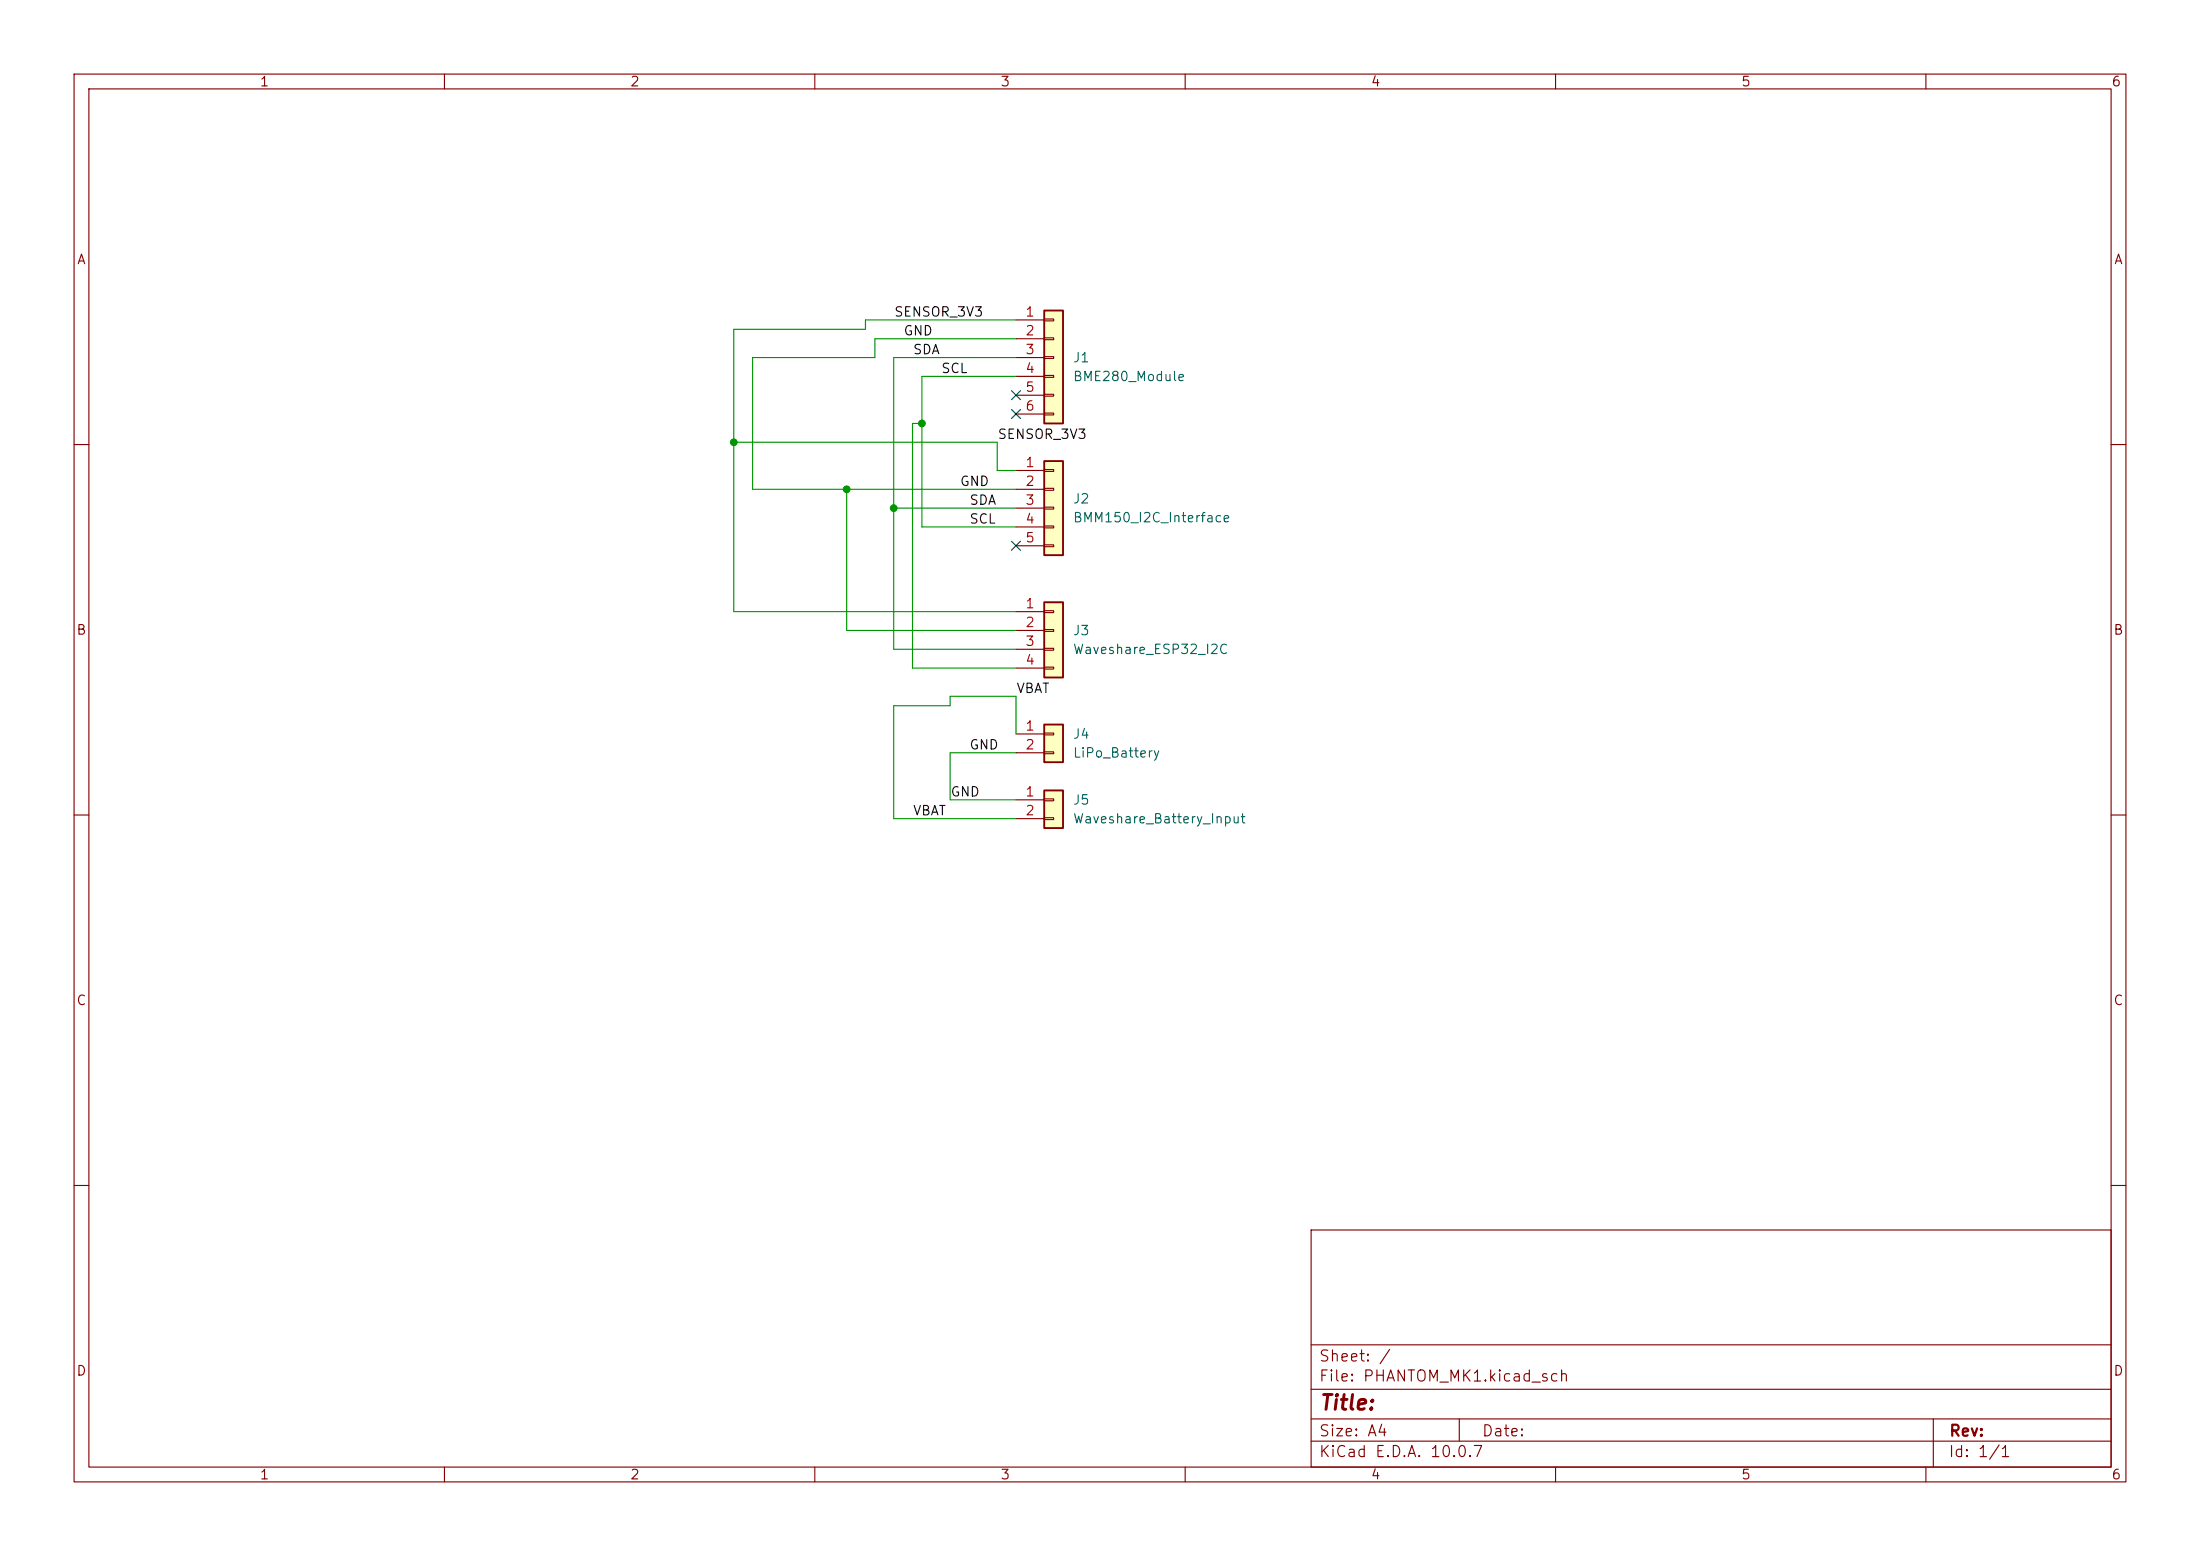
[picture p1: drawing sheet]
<svg xmlns="http://www.w3.org/2000/svg" width="297mm" height="210mm" viewBox="0 0 297 210" stroke-linecap="round" stroke-linejoin="round" font-family="sans-serif">
<g fill="none" stroke="#840000" stroke-width=".15">
<path d="M10 10h277v190h-277zM12 12h273v186h-273zM60 10v2M110 10v2M160 10v2M210 10v2M260 10v2M10 60h2M285 60h2M10 110h2M285 110h2M10 160h2"/>
<path d="M177 166h108v32h-108zM285 160h2M60 198v2M110 198v2M160 198v2M177 194.5h108M177 191.5h108M177 187.5h108M177 181.5h108M197 191.5v3M210 198v2M260 198v2"/>
<path d="M261 191.5v6.5"/>
</g>
<path d="M141 81.3h2.5v10.1h-2.5z" fill="#ffffc2"/>
<path d="M141 81.3h2.5v10.1h-2.5z" fill="none" stroke="#840000" stroke-width=".25"/>
<path d="M137.2 82.6h3.8M137.2 85.1h3.8M137.2 87.6h3.8M137.2 90.2h3.8M141 82.4h1.2v.3h-1.2zM141 85h1.2v.2h-1.2zM141 87.5h1.2v.3h-1.2zM141 90h1.2v.3h-1.2z" fill="none" stroke="#840000" stroke-width=".15"/>
<path d="M141 62.2h2.5v12.7h-2.5z" fill="#ffffc2"/>
<path d="M141 62.2h2.5v12.7h-2.5z" fill="none" stroke="#840000" stroke-width=".25"/>
<path d="M137.2 63.5h3.8M137.2 66h3.8M137.2 68.6h3.8M137.2 71.1h3.8M137.2 73.7h3.8M141 63.4h1.2v.2h-1.2zM141 65.9h1.2v.3h-1.2zM141 68.5h1.2v.2h-1.2zM141 71h1.2v.2h-1.2zM141 73.5h1.2v.3h-1.2z" fill="none" stroke="#840000" stroke-width=".15"/>
<path d="M141 41.9h2.5v15.3h-2.5z" fill="#ffffc2"/>
<path d="M141 41.9h2.5v15.3h-2.5z" fill="none" stroke="#840000" stroke-width=".25"/>
<path d="M137.2 43.2h3.8M137.2 45.7h3.8M137.2 48.3h3.8M137.2 50.8h3.8M137.2 53.3h3.8M137.2 55.9h3.8M141 43.1h1.2v.2h-1.2zM141 45.6h1.2v.2h-1.2zM141 48.1h1.2v.3h-1.2zM141 50.7h1.2v.2h-1.2zM141 53.2h1.2v.3h-1.2zM141 55.8h1.2v.2h-1.2z" fill="none" stroke="#840000" stroke-width=".15"/>
<path d="M141 97.8h2.5v5.1h-2.5z" fill="#ffffc2"/>
<path d="M141 97.8h2.5v5.1h-2.5z" fill="none" stroke="#840000" stroke-width=".25"/>
<path d="M137.2 99.1h3.8M141 98.9h1.2v.3h-1.2zM137.2 101.6h3.8M141 101.5h1.2v.2h-1.2z" fill="none" stroke="#840000" stroke-width=".15"/>
<path d="M141 106.7h2.5v5.1h-2.5z" fill="#ffffc2"/>
<path d="M141 106.7h2.5v5.1h-2.5z" fill="none" stroke="#840000" stroke-width=".25"/>
<path d="M137.2 108h3.8M137.2 110.5h3.8M141 107.8h1.2v.3h-1.2zM141 110.4h1.2v.2h-1.2z" fill="none" stroke="#840000" stroke-width=".15"/>
<path d="M99.1 59.7h35.5v3.8h2.6M124.5 57.2h-1.3v33h14M137.2 45.7h-19.1v2.6h-16.5v17.7h35.6M137.2 50.8h-12.7v20.3h12.7M137.2 43.2h-20.4v1.3h-17.7v38.1h38.1M137.2 48.3h-16.6v39.3h16.6M114.3 66v19.1h22.9M120.6 68.6h16.6M137.2 99.1v-5.1h-8.9v1.3h-7.7v15.2h16.6M137.2 101.6h-8.9v6.4h8.9" fill="none" stroke="#009600" stroke-width=".15"/>
<path d="M136.6 55.3l1.2 1.2M136.6 52.7l1.2 1.2M137.8 55.3l-1.2 1.2M137.8 52.7l-1.2 1.2M136.6 73.1l1.2 1.2M137.8 73.1l-1.2 1.2" fill="none" stroke="#000084" stroke-width=".15"/>
<g fill="#009600" stroke="#009600" stroke-width=".14">
<circle cx="124.5" cy="57.2" r=".46"/>
<circle cx="99.1" cy="59.7" r=".46"/>
<circle cx="120.6" cy="68.6" r=".46"/>
<circle cx="114.3" cy="66" r=".46"/>
</g>
<text font-size="2" fill="#840000" x="178" y="190.8">Title:</text>
<g font-size="1.5" fill="#840000">
<text x="178" y="184.1">Sheet: /</text>
<text x="178" y="186.8">File: PHANTOM_MK1.kicad_sch</text>
<text x="178" y="197">KiCad E.D.A. 10.0.7</text>
<text x="178" y="194.2">Size: A4</text>
<text x="200" y="194.2">Date:</text>
<text x="263" y="197">Id: 1/1</text>
<text x="263" y="194.2">Rev:</text>
</g>
<g font-size="1.3" fill="#840000">
<text x="35" y="12">1</text>
<text x="85" y="12">2</text>
<text x="135" y="12">3</text>
<text x="185" y="12">4</text>
<text x="235" y="12">5</text>
<text x="285" y="12">6</text>
<text x="10.3" y="36">A</text>
<text x="285.3" y="36">A</text>
<text x="10.2" y="86">B</text>
<text x="285.2" y="86">B</text>
<text x="10.2" y="136">C</text>
<text x="285.2" y="136">C</text>
<text x="10.2" y="186">D</text>
<text x="285.2" y="186">D</text>
<text x="35" y="200">1</text>
<text x="85" y="200">2</text>
<text x="135" y="200">3</text>
<text x="185" y="200">4</text>
<text x="235" y="200">5</text>
<text x="285" y="200">6</text>
</g>
<g font-size="1.3" fill="#0f0f0f">
<text x="120.6" y="43.1">SENSOR_3V3</text>
<text x="121.9" y="45.6">GND</text>
<text x="123.2" y="48.1">SDA</text>
<text x="127" y="50.7">SCL</text>
<text x="134.6" y="59.6">SENSOR_3V3</text>
<text x="129.5" y="65.9">GND</text>
<text x="130.8" y="68.5">SDA</text>
<text x="130.8" y="71">SCL</text>
<text x="137.1" y="93.9">VBAT</text>
<text x="130.8" y="101.5">GND</text>
<text x="128.2" y="107.8">GND</text>
<text x="123.2" y="110.4">VBAT</text>
</g>
<g font-size="1.3" fill="#a90000">
<text x="138.3" y="43">1</text>
<text x="138.3" y="45.6">2</text>
<text x="138.3" y="48.1">3</text>
<text x="138.3" y="50.7">4</text>
<text x="138.3" y="53.2">5</text>
<text x="138.3" y="55.7">6</text>
<text x="138.3" y="63.4">1</text>
<text x="138.3" y="65.9">2</text>
<text x="138.3" y="68.4">3</text>
<text x="138.3" y="71">4</text>
<text x="138.3" y="73.5">5</text>
<text x="138.3" y="82.4">1</text>
<text x="138.3" y="85">2</text>
<text x="138.3" y="87.5">3</text>
<text x="138.3" y="90">4</text>
<text x="138.3" y="98.9">1</text>
<text x="138.3" y="101.5">2</text>
<text x="138.3" y="107.8">1</text>
<text x="138.3" y="110.4">2</text>
</g>
<g font-size="1.3" fill="#006464">
<text x="144.8" y="49.2">J1</text>
<text x="144.8" y="51.8">BME280_Module</text>
<text x="144.8" y="68.3">J2</text>
<text x="144.8" y="70.8">BMM150_I2C_Interface</text>
<text x="144.8" y="86.1">J3</text>
<text x="144.8" y="88.6">Waveshare_ESP32_I2C</text>
<text x="144.8" y="100">J4</text>
<text x="144.8" y="102.6">LiPo_Battery</text>
<text x="144.8" y="108.9">J5</text>
<text x="144.8" y="111.5">Waveshare_Battery_Input</text>
</g>
</svg>
